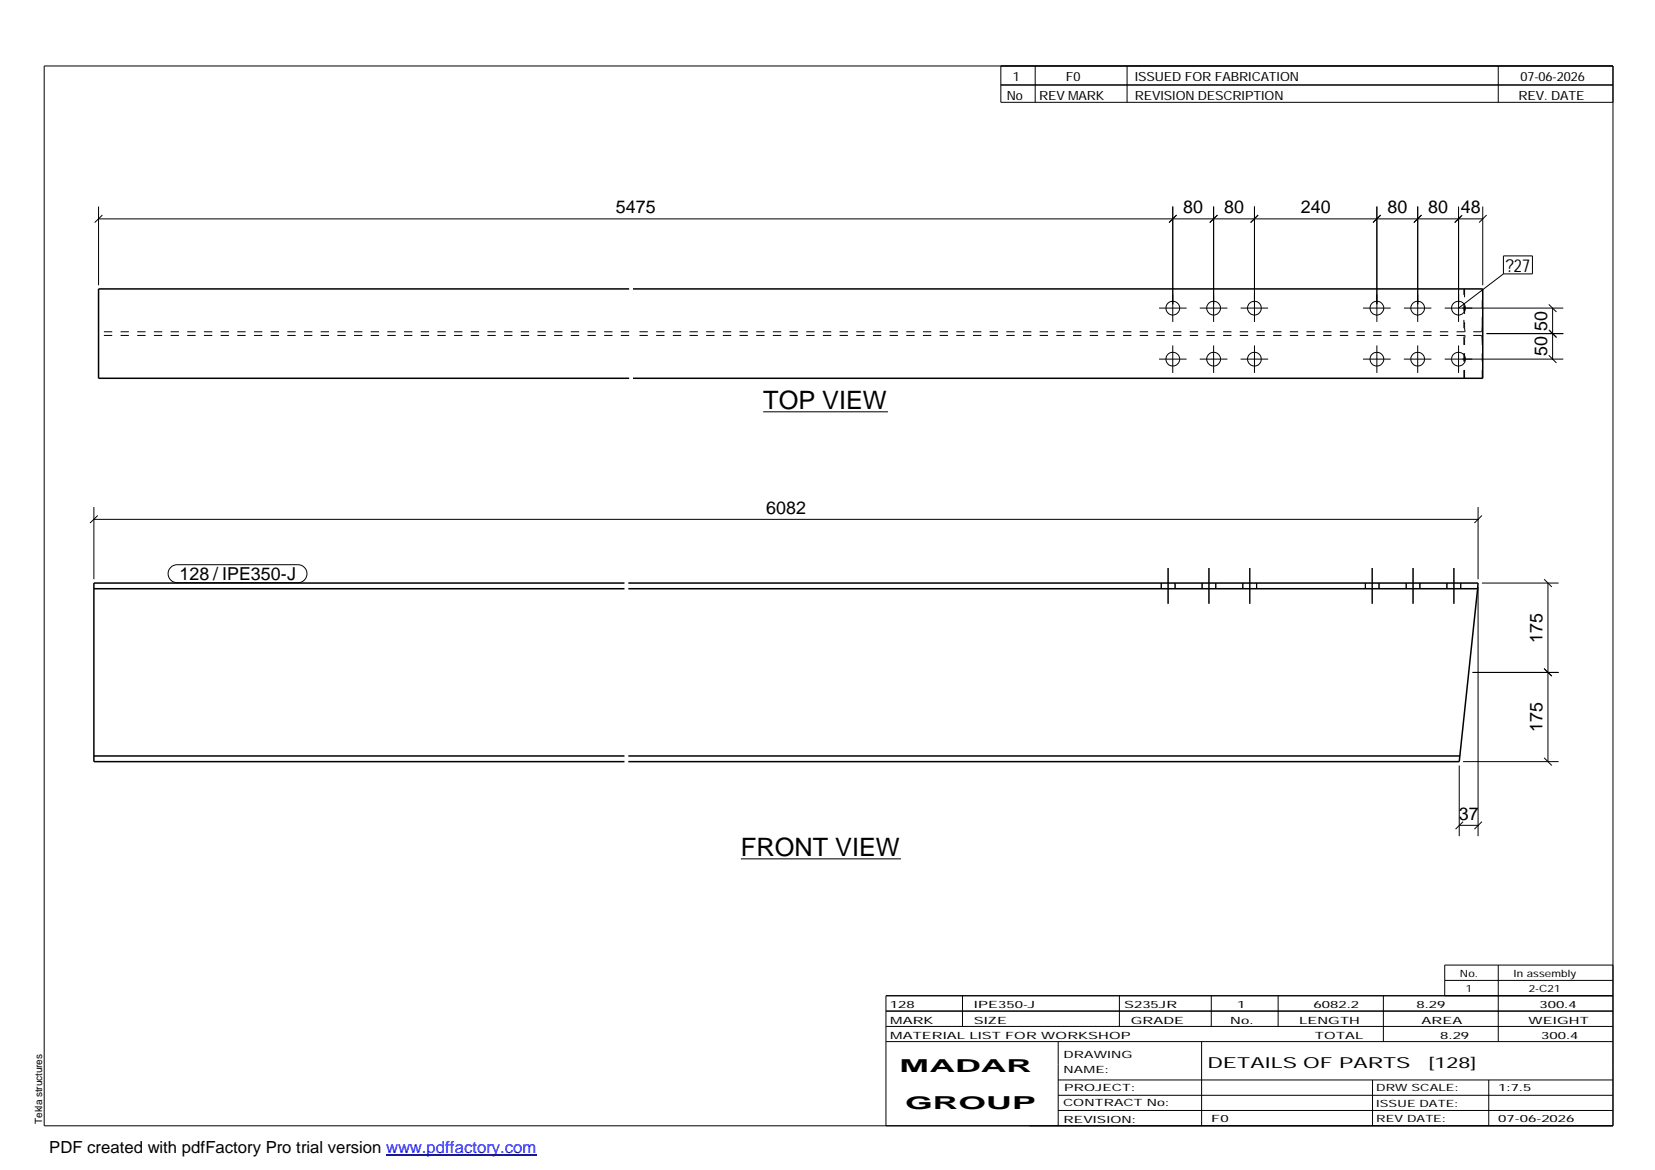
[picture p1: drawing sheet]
<svg xmlns="http://www.w3.org/2000/svg" width="420mm" height="297mm" viewBox="0 0 420 297" stroke-linecap="round" stroke-linejoin="round" font-family="sans-serif">
<g fill="none" stroke="#000" stroke-width=".25">
<path d="M11.2 16.7h398.3v269.1h-398.3zM254.1 16.7v9.3h155.4M262.8 16.7v9.3M286.1 16.7v9.3M380.4 16.7v9.3M254.1 21.6h155.4M25 55.6h351.4M25 52.4v20M26 54.6l-2 1.9M297.7 52.4v29.3M298.7 54.6l-1.9 1.9M308.1 52.4v29.3"/>
<path d="M309.1 54.6l-2 1.9M318.5 52.4v29.3M319.4 54.6l-1.9 1.9M349.5 52.4v29.3M350.5 54.6l-1.9 1.9M359.9 52.4v29.3M360.9 54.6l-2 1.9M370.3 52.4v29.3M371.2 54.6l-1.9 1.9 1.7-1.7M376.4 52.4v20M377.4 54.6l-1.9 1.9M294.3 78.2h6.9"/>
<path d="M304.6 78.2h7M315 78.2h6.9M346 78.2h7.1M356.4 78.2h7M366.8 78.2h30.1M381.7 65h7.3v4.5h-7.3zM381.7 69.5l-11.4 8.7M393.2 77.3l1.9 1.9M394.2 78.2v13M294.3 91.2h6.9M297.7 87.7v7M304.6 91.2h7"/>
<path d="M308.1 87.7v7M315 91.2h6.9M318.5 87.7v7M346 91.2h7.1M349.5 87.7v7M356.4 91.2h7M359.9 87.7v7M366.8 91.2h30.1M370.3 87.7v7M377.4 84.7h19.5M393.2 90.2l1.9 1.9M393.2 83.7l1.9 2"/>
<path d="M193.8 104.5h31.6M23.8 131.9h351.4M23.8 128.7v18.4M24.8 130.9l-1.9 1.9M375.2 128.7v18.4M376.2 130.9l-1.9 1.9M43.3 144l.8-.5 .9-.1h30.6a2.29 2.29 0 0 1 2.3 2.3 2.29 2.29 0 0 1-2.3 2.2h-30.6a2.28 2.28 0 0 1-2.1-1.4 2.28 2.28 0 0 1 .4-2.5zM294.8 148v1.5M296.5 144.2v9.1M298.3 148v1.5M305.2 148v1.5M306.9 144.2v9.1"/>
<path d="M308.7 148v1.5M315.5 148v1.5M317.3 144.2v9.1M319 148v1.5M346.6 148v1.5M348.4 144.2v9.1M350.1 148v1.5M357 148v1.5M358.7 144.2v9.1M360.5 148v1.5M367.3 148v1.5M369.1 144.2v9.1"/>
<path d="M370.8 148v1.5M375.2 149v63.3M376.2 148h19.5M392 147.1l2 1.9M393 148v45.4M373.8 170.7h21.9M392 169.7l2 1.9M370.5 194.3v18M371.4 193.4h24.3M392 192.4l2 1.9M188.1 218h40.6M370.5 209.5h4.7"/>
<path d="M371.4 208.6l-1.9 1.9M376.2 208.6l-1.9 1.9M224.9 256.7h184.6M244.3 252.8v7.8M284.2 252.8v7.8M307.5 252.8v7.8M324.5 252.8v7.8M351.2 252.8v11.6M366.8 248.9h42.7M380.4 245v19.4M409.5 245h-42.7v7.8M409.5 252.8h-184.6v33"/>
<path d="M224.9 264.4h184.6M224.9 260.6h184.6M268.6 264.4v21.4M268.6 274.2h140.9M268.6 278.1h140.9M305.1 264.4v21.4M348.4 274.2v11.6M378 274.2v11.6M268.6 281.9h140.9"/>
<circle cx="297.7" cy="78.2" r="1.74"/>
<circle cx="308.1" cy="78.2" r="1.74"/>
<circle cx="318.4" cy="78.2" r="1.75"/>
<circle cx="349.6" cy="78.2" r="1.74"/>
<circle cx="359.9" cy="78.2" r="1.74"/>
<circle cx="370.3" cy="78.2" r="1.75"/>
<circle cx="297.7" cy="91.2" r="1.75"/>
<circle cx="308.1" cy="91.2" r="1.75"/>
<circle cx="318.5" cy="91.2" r="1.76"/>
<circle cx="349.6" cy="91.2" r="1.75"/>
<circle cx="359.9" cy="91.2" r="1.75"/>
<circle cx="370.3" cy="91.2" r="1.76"/>
</g>
<path d="M159.7 73.3h-134.7v22.7h134.7M160.7 73.3h215.7v22.7h-215.7M23.8 149.5h134.7M158.5 148h-134.7v45.4h134.7M159.5 148h215.7l-.1 1.5M159.5 149.5h215.6M375.1 149.5l-4.6 43.9h-211M23.8 191.9h134.7M159.5 191.9h211.1" fill="none" stroke="#000" stroke-width=".38"/>
<g fill="none" stroke="#000" stroke-width=".25" stroke-dasharray="2.1 2.1" stroke-linecap="butt">
<path d="M371.8 73.3v9.3M159.7 85.2h-134.7M159.7 84.2h-134.7M371.6 96v-22.7M371.8 96v-9.1M371.8 82.6v.6M371.8 83.2l.1 .6M371.8 86.2v.7M371.9 83.8v.3M371.9 85.7l-.1 .5M371.9 84.1l.1 .1M371.9 85.3v.4"/>
<path d="M372 85.2l-.1 .1M376.1 85.2h-215.4M376.1 84.2h-215.4M376.1 84.2l.1-.1M376.2 84.1l.1-.3M376.2 85.3l-.1-.1M376.3 83.8v-.6M376.3 83.2v-.6M376.3 86.2v-.5M376.3 85.7l-.1-.4M376.3 96v-9.1M376.3 82.6v-9.3"/>
<path d="M376.3 86.9v-.7M370.6 191.8v.1"/>
</g>
<path d="M98 293.3h38.2" fill="none" stroke="#00f" stroke-width=".3"/>
<g font-size="6.4">
<text x="193.8" y="103.8">TOP VIEW</text>
<text x="188.1" y="217.3">FRONT VIEW</text>
</g>
<g font-size="4.5">
<text x="156.3" y="54.1">5475</text>
<text x="300.4" y="54.1">80</text>
<text x="310.8" y="54.1">80</text>
<text x="330.2" y="54.1">240</text>
<text x="352.2" y="54.1">80</text>
<text x="362.6" y="54.1">80</text>
<text x="370.8" y="54.1">48</text>
<text x="382.3" y="68.9">?27</text>
<text x="392.8" y="84" transform="rotate(-90 392.8 84)">50</text>
<text x="392.8" y="90.5" transform="rotate(-90 392.8 90.5)">50</text>
<text x="194.5" y="130.4">6082</text>
<text x="45.6" y="147.3">128 / IPE350-J</text>
<text x="391.6" y="163.1" transform="rotate(-90 391.6 163.1)">175</text>
<text x="391.6" y="185.8" transform="rotate(-90 391.6 185.8)">175</text>
<text x="370.3" y="208.1">37</text>
<text x="228.4" y="272.3">MADAR</text>
<text x="229.8" y="281.6">GROUP</text>
</g>
<text font-size="4.2" x="12.5" y="292.7">PDF created with pdfFactory Pro trial version www.pdffactory.com</text>
<g font-size="3.9">
<text x="306.5" y="271.3">DETAILS OF PARTS</text>
<text x="362.7" y="271.3">[128]</text>
</g>
<g font-size="3.2">
<text x="257.1" y="20.5">1</text>
<text x="270.6" y="20.5">F0</text>
<text x="288.1" y="20.5">ISSUEDFORFABRICATION</text>
<text x="386" y="20.5">07-06-2026</text>
<text x="255.6" y="25.5">No</text>
<text x="263.8" y="25.5">REVMARK</text>
<text x="288.1" y="25.5">REVISIONDESCRIPTION</text>
<text x="385.5" y="25.5">REV. DATE</text>
</g>
<g font-size="2.5">
<text x="370.6" y="247.9">No.</text>
<text x="372.1" y="251.8">1</text>
<text x="384.3" y="247.9">Inassembly</text>
<text x="388.1" y="251.8">2-C21</text>
<text x="225.9" y="255.9">128</text>
<text x="247.3" y="255.9">IPE350</text>
<text x="259.7" y="255.9">-J</text>
<text x="285.4" y="255.9">S235JR</text>
<text x="314.1" y="255.9">1</text>
<text x="333.5" y="255.9">6</text>
<text x="335.6" y="255.9">0</text>
<text x="337.7" y="255.9">82.2</text>
<text x="359.6" y="255.9">8.29</text>
<text x="390.8" y="255.9">30 .4</text>
<text x="395" y="255.9">0</text>
<text x="226" y="263.7">M</text>
<text x="226" y="259.9">M</text>
<text x="229.2" y="263.7">ATERIAL LIST FOR W</text>
<text x="229.2" y="259.9">ARK</text>
<text x="247.2" y="259.9">SIZE</text>
<text x="268" y="263.7">ORKSHOP</text>
<text x="287.1" y="259.9">GRADE</text>
<text x="312.3" y="259.9">No.</text>
<text x="329.8" y="259.9">LENGTH</text>
<text x="333.8" y="263.7">TOTAL</text>
<text x="360.9" y="259.9">AREA</text>
<text x="365.6" y="263.7">8.29</text>
<text x="388.1" y="259.9">W</text>
<text x="391.3" y="263.7">30 .4</text>
<text x="391.7" y="259.9">EIGHT</text>
<text x="395.5" y="263.7">0</text>
<text x="270" y="268.5">DRAW</text>
<text x="281.1" y="268.5">ING</text>
<text x="270" y="272.5">NAM</text>
<text x="278.1" y="272.5">E:</text>
<text x="269.9" y="280.9">CONTRACT No:</text>
<text x="270.2" y="277">PROJECT:</text>
<text x="349.4" y="277.1">DRWSCALE:</text>
<text x="349.4" y="281">ISSUE DATE:</text>
<text x="380.4" y="277.1">1:7.5</text>
<text x="10.7" y="285.4" transform="rotate(-90 10.7 285.4)">Tekla structures</text>
<text x="270" y="285">REVISION:</text>
<text x="307.5" y="284.8">F0</text>
<text x="349.4" y="284.8">REVDATE:</text>
<text x="380.4" y="284.8">0</text>
<text x="382.5" y="284.8">7-0 -20</text>
<text x="387.9" y="284.8">6</text>
<text x="395.5" y="284.8">26</text>
</g>
</svg>
